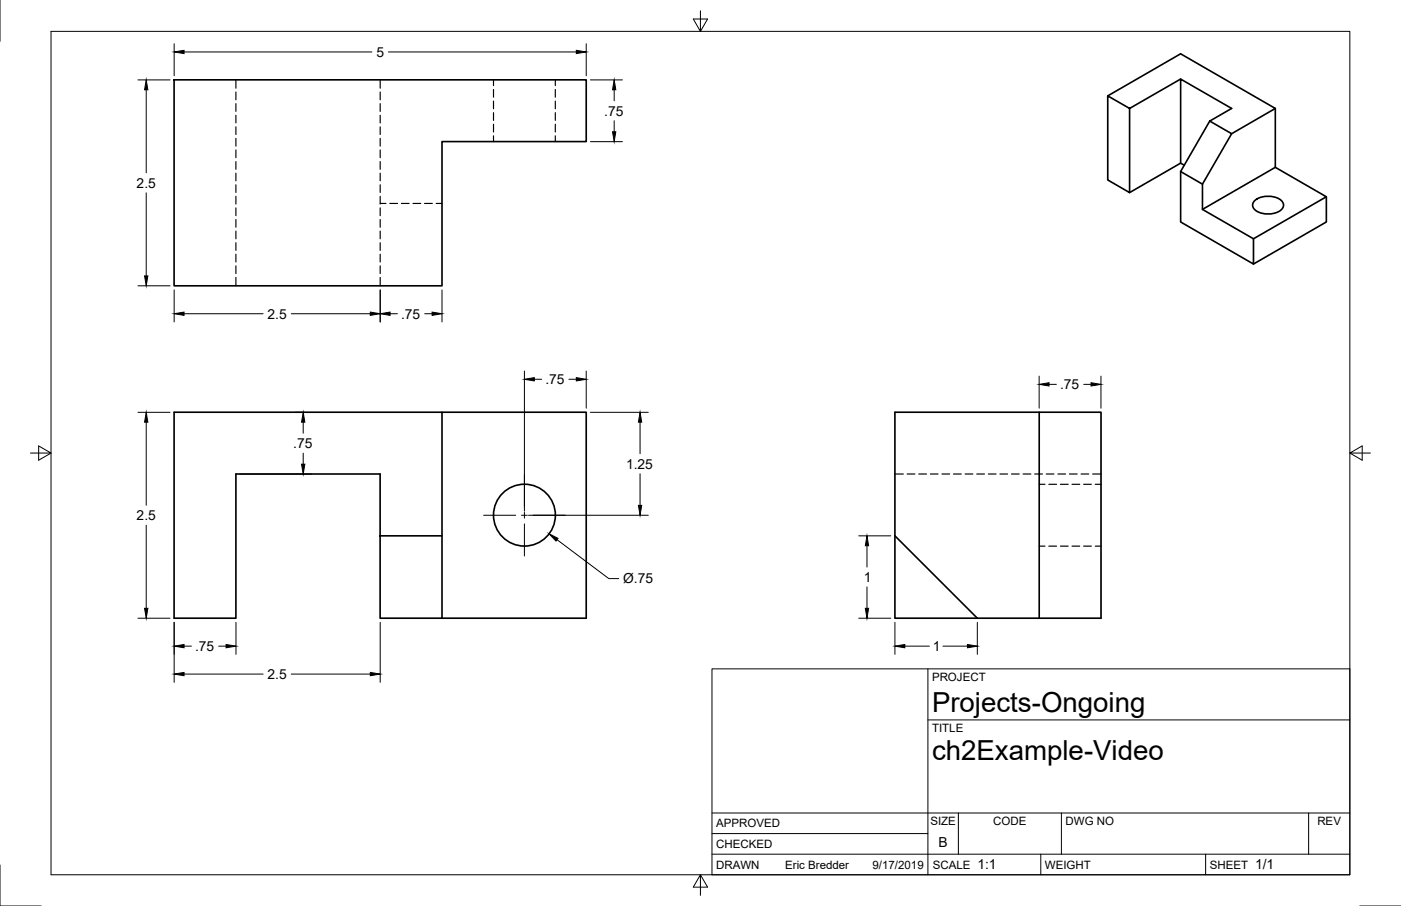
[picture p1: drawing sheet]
<svg xmlns="http://www.w3.org/2000/svg" width="432mm" height="279mm" viewBox="0 0 432 279" stroke-linecap="round" stroke-linejoin="round" font-family="sans-serif">
<!-- layer: Visible -->
<g fill="none" stroke="#000" stroke-width=".51">
<path d="M53.7 24.6h127v19.1h-44.5v44.4h-82.5zM341.4 29.6l22.5-13 29.2 16.8-13.5 7.8M363.9 24.4l-15.8 9v26l-6.7-3.9v-25.9l6.7 3.8M372.9 37.3l6.7-3.9-15.7-9v25.9l-15.8 9.1M372.9 37.3l6.7 3.9-9 15.6-6.7-3.9zM393.1 33.4v18.2l-22.5 13M363.9 52.9v15.6l22.4 12.9v-7.8l-15.7-9v-7.8M363.9 50.3l1.1 .6M393.1 51.6l15.7 9.1-22.5 12.9M386.8 61.7a6.8 6.8 0 0 1 8.5 .5 1.99 1.99 0 0 1-1.1 3 6.9 6.9 0 0 1-7.8-.9 1.78 1.78 0 0 1 .4-2.6zM408.8 60.7v7.8l-22.5 12.9M136.2 127.1v38.1"/>
<path d="M320.3 127.1h19v63.5h-38.1l-25.4-25.4M117.2 165.2v-19h-44.5v44.4h-19v-63.5h127v63.5h-44.5M117.2 165.2h19v25.4h-19zM301.2 190.6h-25.4v-63.5h44.5v63.5"/>
<circle cx="161.6" cy="158.9" r="9.5"/>
</g>
<!-- layer: Hidden -->
<g fill="none" stroke="#000" stroke-width=".36">
<path d="M72.7 24.6v2.6M72.7 28.4v2.4M72.7 32v2.4M72.7 35.5v2.4M72.7 39.1v2.4M117.2 24.6v2.6M117.2 28.4v2.4M117.2 32v2.4M117.2 35.5v2.4M117.2 39.1v2.4M152.1 24.6v1.8M152.1 27.6v2.4"/>
<path d="M152.1 31.2v2.3M152.1 34.7v2.4M152.1 38.3v2.4M171.2 24.6v1.8M171.2 27.6v2.4M171.2 31.2v2.3M171.2 34.7v2.4M171.2 38.3v2.4M72.7 42.7v2.4M72.7 46.2v2.4M72.7 49.8v2.4M72.7 53.4v2.4"/>
<path d="M72.7 57v2.4M117.2 42.7v2.4M117.2 46.2v2.4M117.2 49.8v2.4M117.2 53.4v2.4M117.2 57v2.4M152.1 41.9v1.8M171.2 41.9v1.8M72.7 60.5v2.4M72.7 64.1v2.4M72.7 67.7v2.4M72.7 71.3v2.3"/>
<path d="M72.7 74.8v2.4M72.7 78.4v2.4M117.2 60.5v2.4M117.2 64.1v2.4M117.2 67.7v2.4M117.2 71.3v2.3M117.2 74.8v2.4M117.2 78.4v2.4M117.2 62.7h1.8M120.1 62.7h2.4M123.7 62.7h2.4M127.3 62.7h2.4"/>
<path d="M130.9 62.7h2.3M134.4 62.7h1.8M72.7 82v2.4M72.7 85.6v2.5M117.2 82v2.4M117.2 85.6v2.5M275.8 146.2h2.6M279.6 146.2h2.4M283.2 146.2h2.4M286.7 146.2h2.4M290.3 146.2h2.4M293.9 146.2h2.4"/>
<path d="M297.5 146.2h2.3M301 146.2h2.4M304.6 146.2h2.4M308.2 146.2h2.4M311.7 146.2h2.4M315.3 146.2h2.4M318.9 146.2h2.4M320.3 149.4h1.8M322.5 146.2h2.3M323.3 149.4h2.3M326.1 146.2h2.3M326.8 149.4h2.4"/>
<path d="M329.6 146.2h2.4M330.4 149.4h2.4M333.2 146.2h2.4M334 149.4h2.4M336.8 146.2h2.5M337.6 149.4h1.7M320.3 168.4h1.8M323.3 168.4h2.3M326.8 168.4h2.4M330.4 168.4h2.4M334 168.4h2.4M337.6 168.4h1.7"/>
</g>
<!-- layer: Border -->
<path d="M0 0v12.7M15.7 9.7h400.3v260.1h-400.3zM215.9 3.3v6.4l-2.2-3.8h4.4l-2.2 3.8M9.4 139.7h6.3l-3.8-2.2v4.4l3.8-2.2M416 139.7l3.8 2.2v-4.4l-3.8 2.2h6.4M0 266.7v12.7h12.7M215.9 269.8l2.2 3.8h-4.4l2.2-3.8v6.3M419.1 279.4h12.7" fill="none" stroke="#000" stroke-width=".31"/>
<!-- layer: Titleblock -->
<path d="M219.4 206.3h196.6v63.5h-196.6zM286 206.3v63.5M286 222h130M219.4 257.1h66.6M219.4 250.7h196.6M295.4 250.7v12.7M327.1 250.7v12.7M403.3 250.7v12.7M219.4 263.4h196.6M320.8 263.4v6.4M371.6 263.4v6.4" fill="none" stroke="#000" stroke-width=".31"/>
<!-- layer: Dimensions -->
<g fill="none" stroke="#000" stroke-width=".31">
<path d="M53.7 13.5v9.9M56.7 16h57.9M119.7 16h57.9M180.7 13.5v9.9M42.5 24.6h9.9M45.1 27.7v25.6M181.9 24.6h9.9M189.3 27.7v3.4M189.3 37.2v3.4M45.1 59.5v25.6M181.9 43.7h9.9M42.5 88.1h9.9"/>
<path d="M53.7 89.4v9.9M56.7 96.8h24.4M89.8 96.8h24.3M117.2 89.4v9.9M120.2 96.8h2.3M130.9 96.8h2.3M136.2 89.4v9.9M161.6 114.4v43.2M164.7 117h2.2M175.3 117h2.3M180.7 114.4v11.5M320.3 116v9.9"/>
<path d="M323.3 118.5h2.3M334 118.5h2.3M339.3 116v9.9M42.5 127.1h9.9M45.1 130.2v25.6M90.9 127.1h2.9M93.5 130.2v3.4M93.5 139.7v3.5M181.9 127.1h17.9M197.3 130.2v9.7M74 146.2h22M162.9 158.9h36.9"/>
<path d="M197.3 146.1v9.8M45.1 162v25.6M171.7 166.4l15.9 12h3.1M264.7 165.2h9.9M267.2 168.3v6.6M42.5 190.6h9.9M53.7 191.9v18.5M56.7 199.3h2.3M67.4 199.3h2.3M72.7 191.9v9.9M117.2 191.9v18.5M264.7 190.6h9.9"/>
<path d="M267.2 181v6.6M275.8 191.9v9.9M278.9 199.3h7.5M290.6 199.3h7.6M301.2 191.9v9.9M56.7 207.9h24.4M89.8 207.9h24.3"/>
</g>
<g fill="#000" stroke="#000" stroke-width=".31">
<path d="M53.7 16l3-.5v1zM177.6 15.5l3.1 .5-3.1 .5zM45.1 24.6l.5 3.1h-1zM189.3 24.6l.5 3.1h-1zM188.8 40.6h1l-.5 3.1zM44.6 85.1h1l-.5 3zM53.7 96.8l3-.6v1.1zM114.1 96.2l3.1 .6-3.1 .5zM117.2 96.8l3-.6v1.1zM133.2 96.2l3 .6-3 .5zM161.6 117l3.1-.5v1zM177.6 116.5l3.1 .5-3.1 .5z"/>
<path d="M320.3 118.5l3-.5v1zM336.3 118l3 .5-3 .5zM45.1 127.1l.5 3.1h-1zM93.5 127.1l.5 3.1h-1.1zM197.3 127.1l.5 3.1h-1zM92.9 143.2h1.1l-.5 3zM196.8 155.9h1l-.5 3zM169.2 164.6l2.8 1.4-.6 .9zM267.2 165.2l.5 3.1h-1zM44.6 187.6h1l-.5 3zM53.7 199.3l3-.5v1zM69.7 198.8l3 .5-3 .5z"/>
<path d="M266.7 187.6h1l-.5 3zM275.8 199.3l3.1-.5v1zM298.2 198.8l3 .5-3 .5zM53.7 207.9l3-.5v1zM114.1 207.4l3.1 .5-3.1 .5z"/>
</g>
<!-- layer: Center Lines -->
<path d="M149.1 158.9h9.8M160.7 158.9h1.8M161.6 146.3v9.9M161.6 158v1.8M164.3 158.9h9.9M161.6 161.6v9.9" fill="none" stroke="#000" stroke-width=".31"/>
<g font-size="8.5">
<text x="287.3" y="219.5">Projects-Ongoing</text>
<text x="287.3" y="234.5">ch2Example-Video</text>
</g>
<g font-size="4.3">
<text x="116" y="17.5">5</text>
<text x="186.2" y="35.7">.75</text>
<text x="42.1" y="57.9">2.5</text>
<text x="82.5" y="98.3">2.5</text>
<text x="123.6" y="98.3">.75</text>
<text x="168.1" y="118.5">.75</text>
<text x="326.7" y="120">.75</text>
<text x="90.4" y="138.2">.75</text>
<text x="193" y="144.5">1.25</text>
<text x="42.1" y="160.4">2.5</text>
<text x="192" y="179.9">Ø.75</text>
<text x="266.2" y="179.5">1</text>
<text x="60.1" y="200.8">.75</text>
<text x="287.5" y="200.8">1</text>
<text x="82.5" y="209.4">2.5</text>
<text x="289.3" y="261.2">B</text>
<text x="301.2" y="268.1">1:1</text>
<text x="386.8" y="268.1">1/1</text>
</g>
<g font-size="3.5">
<text x="287.3" y="210.1">PROJECT</text>
<text x="287.3" y="225.8">TITLE</text>
<text x="220.7" y="255.2">APPROVED</text>
<text x="286.7" y="254.5">SIZE</text>
<text x="306.1" y="254.5">CODE</text>
<text x="328.4" y="254.5">DWG NO</text>
<text x="406" y="254.5">REV</text>
<text x="220.7" y="261.5">CHECKED</text>
<text x="220.7" y="267.9">DRAWN</text>
<text x="242" y="267.9">Eric Bredder</text>
<text x="268.9" y="267.9">9/17/2019</text>
<text x="287.5" y="267.9">SCALE</text>
<text x="322.1" y="267.9">WEIGHT</text>
<text x="372.9" y="267.9">SHEET</text>
</g>
</svg>
